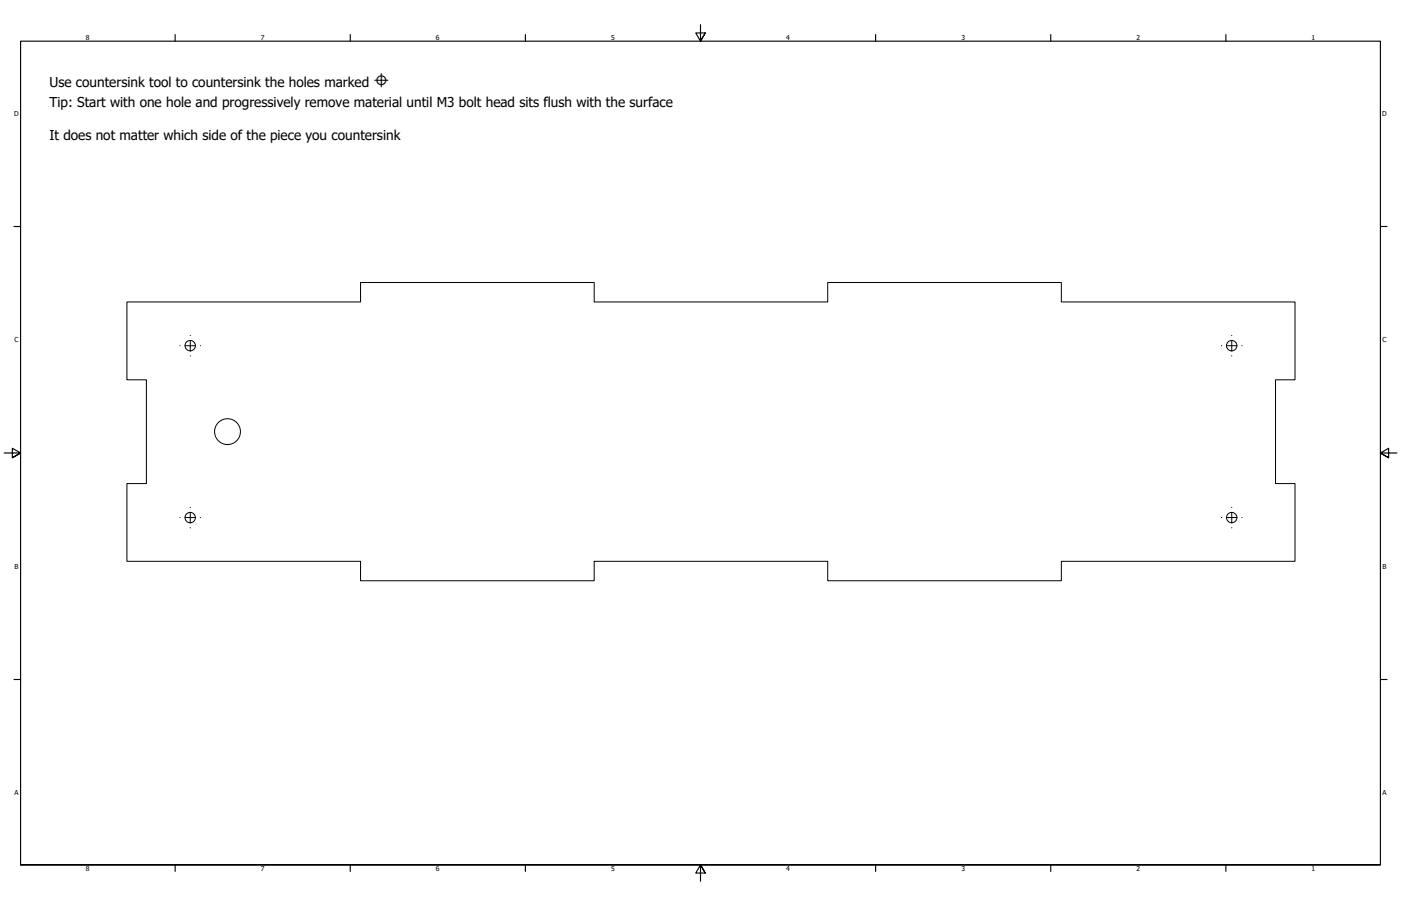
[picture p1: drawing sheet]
<svg xmlns="http://www.w3.org/2000/svg" width="864mm" height="559mm" viewBox="0 0 864 559" stroke-linecap="round" stroke-linejoin="round" font-family="sans-serif">
<!-- layer: Visible (ANSI) -->
<g fill="none" stroke="#000" stroke-width=".62">
<path d="M78 186h144v-12h144v12h144v-12h144v12h144v48h-12v64h12v48h-144v12h-144v-12h-144v12h-144v-12h-144v-48h12v-64h-12z"/>
<circle cx="117" cy="213" r="3"/>
<circle cx="759" cy="213" r="3"/>
<circle cx="140" cy="266" r="8"/>
<circle cx="117" cy="319" r="3"/>
<circle cx="759" cy="319" r="3"/>
</g>
<!-- layer: Border (ANSI) -->
<g fill="none" stroke="#000" stroke-width=".7">
<path d="M432 15v10l-3-5h6l-3 5 3-5M108 21v4M216 21v4M324 21v4M540 21v4M648 21v4M756 21v4M9 140h4M851 140h4M3 279h10l-5-3v6l5-3-5 3M861 279h-10l5-3v6l-5-3 5 3M9 419h4"/>
<path d="M851 419h4M13 533v-508h838v508h-838h838M108 533v4M216 533v4M324 533v4M435 538l-3-5 3 5h-6l3-5v11M540 533v4M648 533v4M756 533v4"/>
</g>
<!-- layer: Center Mark (ANSI) -->
<g fill="none" stroke="#000" stroke-width=".62">
<path d="M111 213h.1M114 213h6M117 207h.1M117 210v6M117 219v1M123 213h1M753 213h.1M756 213h6M759 207h.1M759 210v6M759 219v1M765 213h1"/>
<path d="M111 319h.1M114 319h6M117 313h.1M117 316v6M123 319h1M753 319h.1M756 319h6M759 313h.1M759 316v6M765 319h1M117 325v1M759 325v1"/>
</g>
<g font-size="8.4">
<text x="31" y="54">Use countersink tool to countersink the holes marked ⌖</text>
<text x="31" y="66">Tip: Start with one hole and progressively remove material until M3 bolt head sits flush with the surface</text>
<text x="31" y="86">It does not matter which side of the piece you countersink</text>
</g>
<g font-size="4.2">
<text x="53" y="24">8</text>
<text x="161" y="24">7</text>
<text x="269" y="24">6</text>
<text x="377" y="24">5</text>
<text x="485" y="24">4</text>
<text x="593" y="24">3</text>
<text x="701" y="24">2</text>
<text x="808" y="24">1</text>
<text x="9" y="71">D</text>
<text x="852" y="71">D</text>
<text x="9" y="211">C</text>
<text x="852" y="211">C</text>
<text x="9" y="351">B</text>
<text x="852" y="351">B</text>
<text x="9" y="490">A</text>
<text x="852" y="490">A</text>
<text x="53" y="537">8</text>
<text x="161" y="537">7</text>
<text x="269" y="537">6</text>
<text x="377" y="537">5</text>
<text x="485" y="537">4</text>
<text x="593" y="537">3</text>
<text x="701" y="537">2</text>
<text x="808" y="537">1</text>
</g>
</svg>
